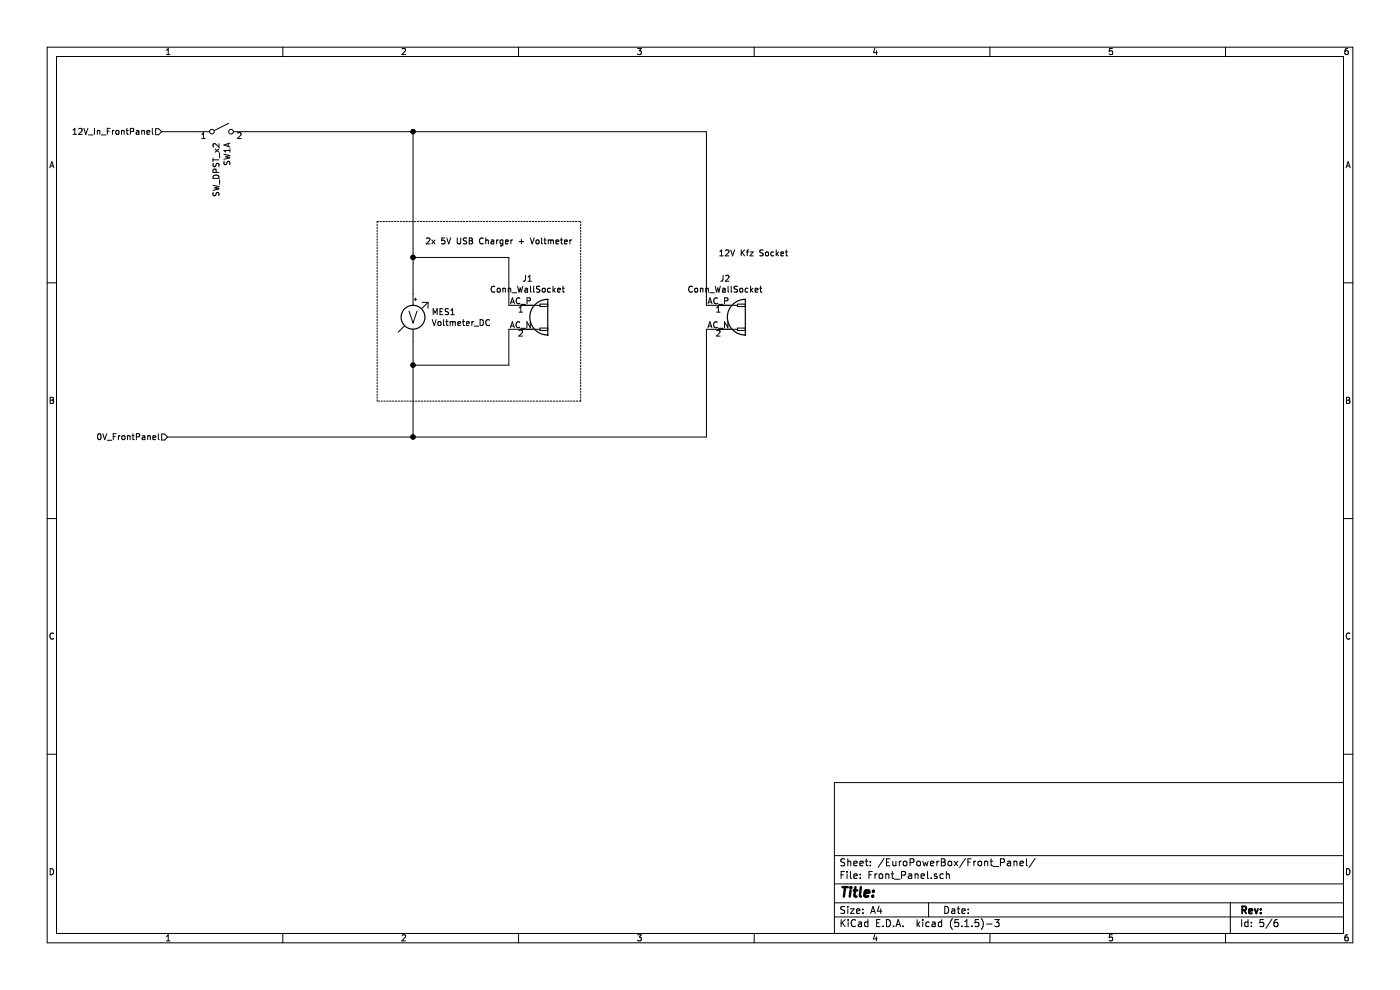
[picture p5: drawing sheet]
EESchema Schematic File Version 4
EELAYER 30 0
EELAYER END
$Descr A4 11693 8268
encoding utf-8
Sheet 8 6
Title ""
Date ""
Rev ""
Comp ""
Comment1 ""
Comment2 ""
Comment3 ""
Comment4 ""
$EndDescr
$Comp
L Connector:Conn_WallSocket J?
U 1 1
P 6100 2650
AR Path="/5F0C81D9/60D5BFF4" Ref="J?"  Part="1" 
AR Path="/60D529AB/60D52E4F/60D5BFF4" Ref="J2"  Part="1" 
F 0 "J2" H 6056 2975 50  0000 C CNN
F 1 "Conn_WallSocket" H 6056 2884 50  0000 C CNN
F 2 "" H 5700 2650 50  0001 C CNN
F 3 "~" H 5700 2650 50  0001 C CNN
	1    6100 2650
	1    0    0    -1  
$EndComp
$Comp
L Switch:SW_DPST_x2 SW?
U 1 1
P 1850 1100
AR Path="/5F0C81D9/60D5BFFA" Ref="SW?"  Part="1" 
AR Path="/60D529AB/60D52E4F/60D5BFFA" Ref="SW1"  Part="1" 
F 0 "SW1" V 1896 1012 50  0000 R CNN
F 1 "SW_DPST_x2" V 1805 1012 50  0000 R CNN
F 2 "" H 1850 1100 50  0001 C CNN
F 3 "~" H 1850 1100 50  0001 C CNN
	1    1850 1100
	1    0    0    -1  
$EndComp
$Comp
L Device:Voltmeter_DC MES?
U 1 1
P 3450 2650
AR Path="/5F0C81D9/60D5C000" Ref="MES?"  Part="1" 
AR Path="/60D529AB/60D52E4F/60D5C000" Ref="MES1"  Part="1" 
F 0 "MES1" H 3603 2696 50  0000 L CNN
F 1 "Voltmeter_DC" H 3603 2605 50  0000 L CNN
F 2 "" V 3450 2750 50  0001 C CNN
F 3 "~" V 3450 2750 50  0001 C CNN
	1    3450 2650
	1    0    0    -1  
$EndComp
Connection ~ 3450 3650
Text HLabel 1350 1100 0    50   Input ~ 0
12V_In_FrontPanel
Text HLabel 1400 3650 0    50   Input ~ 0
0V_FrontPanel
Wire Wire Line
	1400 3650 3450 3650
Wire Wire Line
	1350 1100 1650 1100
Wire Wire Line
	2050 1100 3450 1100
Wire Wire Line
	3450 1100 3450 2150
Wire Wire Line
	5900 2750 5900 3650
Wire Wire Line
	5900 1100 5900 2550
Connection ~ 3450 1100
$Comp
L Connector:Conn_WallSocket J?
U 1 1
P 4450 2650
AR Path="/5F0C81D9/60D5F55E" Ref="J?"  Part="1" 
AR Path="/60D529AB/60D52E4F/60D5F55E" Ref="J1"  Part="1" 
F 0 "J1" H 4406 2975 50  0000 C CNN
F 1 "Conn_WallSocket" H 4406 2884 50  0000 C CNN
F 2 "" H 4050 2650 50  0001 C CNN
F 3 "~" H 4050 2650 50  0001 C CNN
	1    4450 2650
	1    0    0    -1  
$EndComp
Wire Wire Line
	3450 1100 5900 1100
Wire Wire Line
	3450 3650 5900 3650
Wire Wire Line
	3450 2150 4250 2150
Wire Wire Line
	4250 2150 4250 2550
Connection ~ 3450 2150
Wire Wire Line
	3450 2150 3450 2450
Wire Wire Line
	4250 2750 4250 3050
Wire Wire Line
	4250 3050 3450 3050
Wire Wire Line
	3450 2850 3450 3050
Wire Wire Line
	3450 3050 3450 3650
Connection ~ 3450 3050
Wire Notes Line
	3150 1850 4850 1850
Wire Notes Line
	4850 1850 4850 3350
Wire Notes Line
	4850 3350 3150 3350
Wire Notes Line
	3150 3350 3150 1850
Text Notes 3550 2050 0    50   ~ 0
2x 5V USB Charger + Voltmeter
Text Notes 6000 2150 0    50   ~ 0
12V Kfz Socket
$EndSCHEMATC
